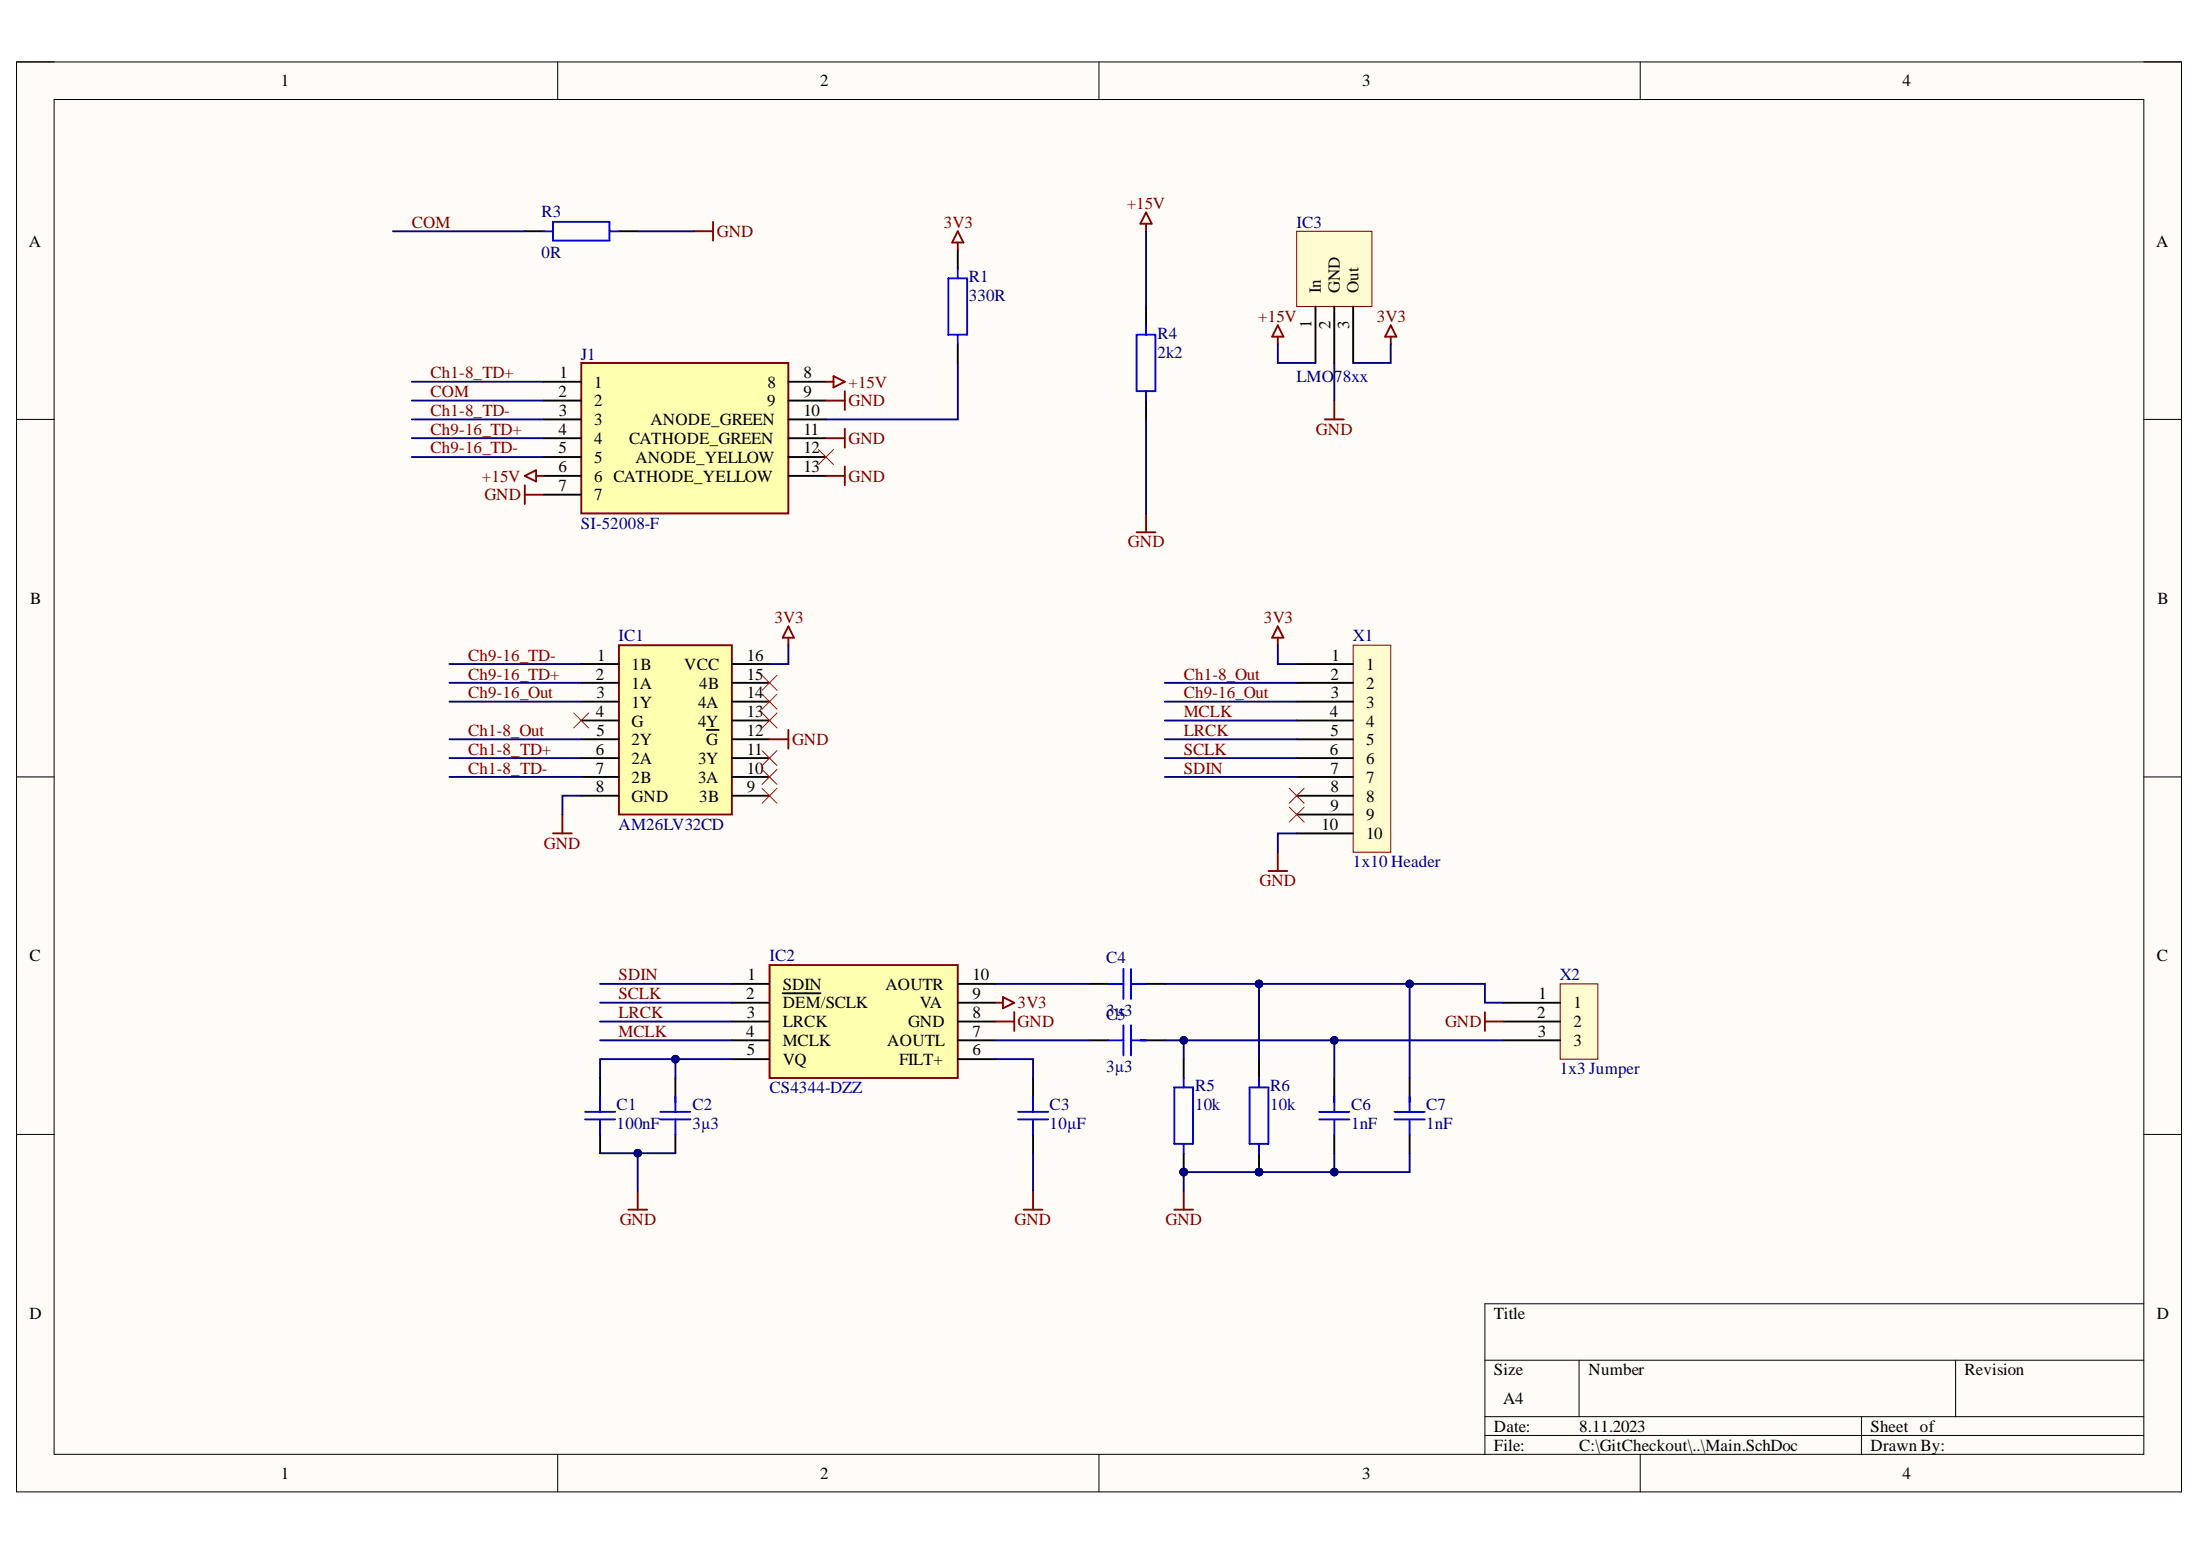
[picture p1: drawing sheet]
# Altium project FPGA_AudioMischpult.PrjPcb
1 sheet, 18 parts. Net scope: global (net labels, ports and power ports of the same name join across sheets).
Board file: PCB.PcbDoc

## Sheet Main.SchDoc
size A4; SheetNumber: 1; SheetTotal: 1

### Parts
C1  100nF  [1206]
C2  3µ3  [1206]
C3  10µF  [1206]
C4  3µ3  [1206]
C5  3µ3  [1206]
C6  1nF  [1206]
C7  1nF  [1206]
IC1  AM26LV32CD  [SOIC127P600X175-16N]
IC2  CS4344-DZZ  [SOP50P490X110-10N]
IC3  LMO78xx  [LMO78xx]
J1  SI-52008-F  [SI-52007-F_1]
R1  330R  [1206]
R3  0R  [1206]
R4  2k2  [1206]
R5  10k  [1206]
R6  10k  [1206]
X1  1x10 Header  [1x10 Header]
X2  1x3 Jumper  [1x3 Jumper]

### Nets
3V3: IC1.16(VCC) IC2.9(VA) IC3.3(Out) R1.2 X1.1
+15V: IC3.1(In) J1.6 J1.8 R4.2
GND: C1.1 C2.1 C3.2 C6.1 C7.1 IC1.8(GND) IC1.12(~{G}) IC2.8(GND) IC3.2(GND) J1.7 J1.9 J1.11(CATHODE_GREEN) J1.13(CATHODE_YELLOW) R3.2 R4.1 R5.1 R6.1 X1.10 X2.2
Ch1-8_Out: IC1.5(2Y) X1.2
Ch1-8_TD+: IC1.6(2A) J1.1
Ch1-8_TD-: IC1.7(2B) J1.3
Ch9-16_Out: IC1.3(1Y) X1.3
Ch9-16_TD+: IC1.2(1A) J1.4
Ch9-16_TD-: IC1.1(1B) J1.5
COM: J1.2 R3.1
LRCK: IC2.3(LRCK) X1.5
MCLK: IC2.4(MCLK) X1.4
SCLK: IC2.2(~{DEM}/SCLK) X1.6
SDIN: IC2.1(SDIN) X1.7
NetC1_2: C1.2 C2.2 IC2.5(VQ)
NetC3_1: C3.1 IC2.6(FILT+)
NetC4_1: C4.1 IC2.10(AOUTR)
NetC4_2: C4.2 C7.2 R6.2 X2.1
NetC5_1: C5.1 IC2.7(AOUTL)
NetC5_2: C5.2 C6.2 R5.2 X2.3
NetJ1_10: J1.10(ANODE_GREEN) R1.1

Not connected (* = marked no-connect by the designer): IC1 4(G)* 9(3B)* 10(3A)* 11(3Y)* 13(4Y)* 14(4A)* 15(4B)*; J1 12(ANODE_YELLOW)*; X1 8* 9*
